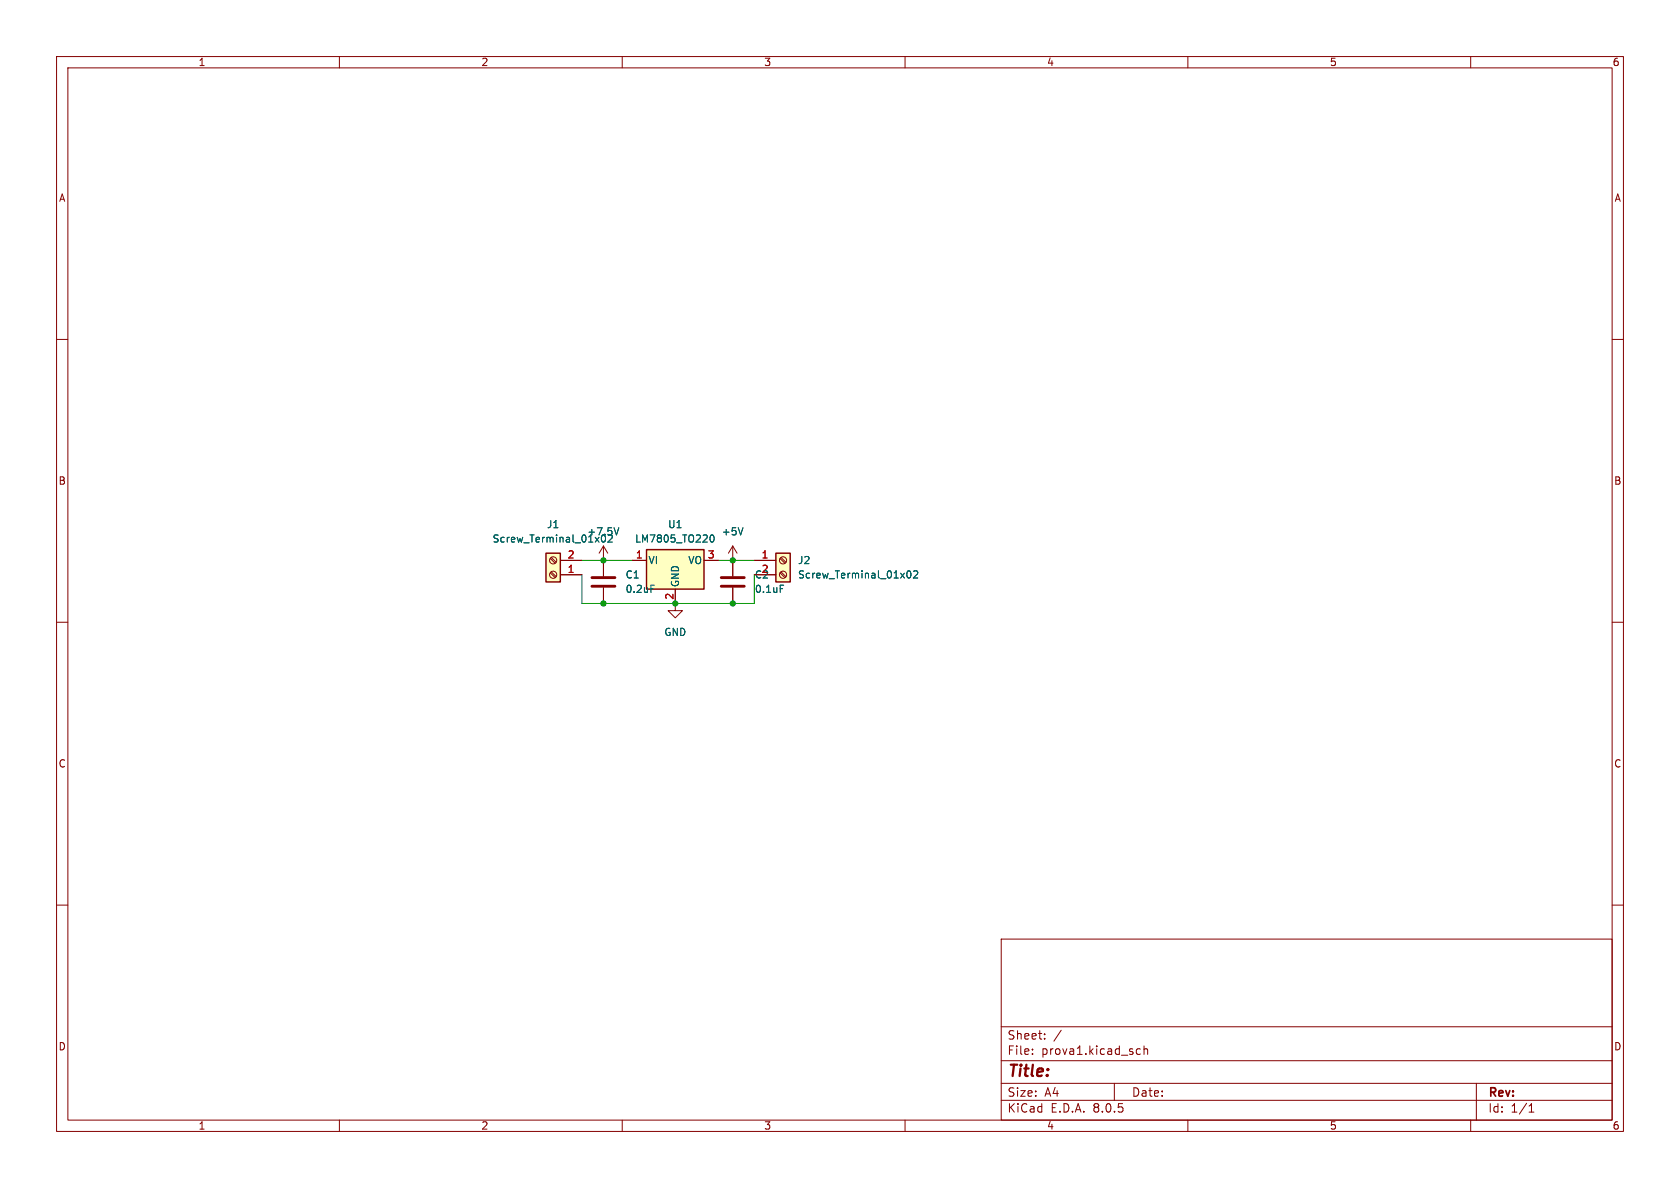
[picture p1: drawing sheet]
<svg xmlns="http://www.w3.org/2000/svg" width="297mm" height="210mm" viewBox="0 0 297 210" stroke-linecap="round" stroke-linejoin="round" font-family="sans-serif">
<g fill="none" stroke="#840000" stroke-width=".18">
<path d="M10 10h277v190h-277zM12 12h273v186h-273zM60 10v2M110 10v2M160 10v2M210 10v2M260 10v2M10 60h2M285 60h2M10 110h2M285 110h2M10 160h2"/>
<path d="M285 160h2M177 166h108v32h-108zM60 198v2M110 198v2M160 198v2M177 194.5h108M177 191.5h108M177 187.5h108M177 181.5h108M182.5 186.3v.1M182.5 185.5v.1M184.7 183.6v.1"/>
<path d="M184.7 182.8v.1M187.6 182.1l-1.3 2M197 191.5v3M200.9 186.1l.3 .3 .4-.1M201.6 185.5l-.4-.1-.3 .3M202.2 185.5l.3-.1 .3 .1 .1 .9M202.2 184.9v1.5M210 198v2M260 198v2M261 191.5v6.5M270.3 196.6h.9M270.3 195.5l.4-.4v1.5"/>
</g>
<path d="M96.5 97.8h2.6v5.1h-2.6z" fill="#ffffc2"/>
<path d="M96.5 97.8h2.6v5.1h-2.6z" fill="none" stroke="#840000" stroke-width=".25"/>
<g fill="none" stroke="#840000" stroke-width=".18">
<path d="M97.3 98.7l.8 .9M97.5 98.6l.8 .8M99.1 99.1h3.8M106.7 99.1v2.8M97.3 101.3l.8 .8M97.5 101.1l.8 .8M99.1 101.6h3.8M106.7 103.9v2.8"/>
<circle cx="97.8" cy="99.1" r=".63"/>
<circle cx="97.8" cy="101.6" r=".63"/>
</g>
<path d="M106.3 95.3l.1 .4 .2 .1 .3-.1 .1-.4M108.2 95.1l-.7 .7h.8M115.1 103.4h.6" fill="none" stroke="#006464" stroke-width=".18"/>
<path d="M104.6 103.6h4.1M104.6 102.1h4.1" fill="none" stroke="#840000" stroke-width=".51"/>
<path d="M114.3 97.2h10.2v6.9h-10.2z" fill="#ffffc2"/>
<path d="M114.3 97.2h10.2v6.9h-10.2z" fill="none" stroke="#840000" stroke-width=".25"/>
<path d="M106.7 99.1h.1M106.7 96.5l-.8 1.3M106.7 96.5v2.6M106.7 96.5l.7 1.3M111.8 99.1h2.5M124.5 99.1h2.5M129.5 99.1v2.8M119.4 104.1v3.9h1.2l-1.2 1.2-1.3-1.2h1.3M129.5 103.9v2.8" fill="none" stroke="#840000" stroke-width=".18"/>
<path d="M109.4 93.3l-.4 1.3M125.6 94.7l.2-.1a.68 .68 0 0 1 .5 .6 .68 .68 0 0 1-.5 .6l-.2-.1-.1-.4zM137.9 103.4h.6" fill="none" stroke="#006464" stroke-width=".18"/>
<path d="M127.5 103.6h4.1M127.5 102.1h4.1" fill="none" stroke="#840000" stroke-width=".51"/>
<path d="M137.2 97.8h2.5v5.1h-2.5z" fill="#ffffc2"/>
<path d="M137.2 97.8h2.5v5.1h-2.5z" fill="none" stroke="#840000" stroke-width=".25"/>
<g fill="none" stroke="#840000" stroke-width=".18">
<path d="M99.1 99.1h3.8M106.7 99.1h.1M106.7 99.1v2.8M111.8 99.1h2.5M124.5 99.1h2.5M129.5 99.1h.1M129.5 96.5l-.7 1.3M129.5 96.5v5.4M129.5 96.5l.8 1.3M133.3 99.1h3.9M137.9 98.7l.9 .9M138.1 98.6l.8 .8"/>
<path d="M99.1 101.6h3.8M106.7 103.9v2.8M119.4 104.1v2.6M129.5 103.9v2.8M133.3 101.6h3.9M137.9 101.3l.9 .8M138.1 101.1l.8 .8"/>
<circle cx="138.4" cy="99.1" r=".63"/>
<circle cx="138.4" cy="101.6" r=".63"/>
</g>
<path d="M106.3 95.3l.1 .4 .2 .1 .3-.1 .1-.4M108.2 95.1l-.7 .7h.8M109.4 93.3l-.4 1.3M125.6 94.7l.2-.1a.68 .68 0 0 1 .5 .6 .68 .68 0 0 1-.5 .6l-.2-.1-.1-.4zM131.4 93.3l-.5 1.3M115.1 103.4h.6M137.9 103.4h.6M160.4 101l.2-.1a.68 .68 0 0 1 .5 .6 .68 .68 0 0 1-.5 .7l-.2-.1-.1-.4zM161.5 101l.5-.1 .2 .4-.7 .9h.7" fill="none" stroke="#006464" stroke-width=".18"/>
<path d="M102.9 99.1h8.9M127 99.1h6.3M102.9 101.6v5.1h30.4v-5.1" fill="none" stroke="#009600" stroke-width=".18"/>
<g fill="#009600" stroke="#009600" stroke-width=".18">
<circle cx="106.7" cy="106.7" r=".46"/>
<circle cx="106.7" cy="99.1" r=".46"/>
<circle cx="119.4" cy="106.7" r=".46"/>
<circle cx="129.5" cy="106.7" r=".46"/>
<circle cx="129.5" cy="99.1" r=".46"/>
</g>
<text font-size="2.8" fill="#840000" x="178" y="190.9">Title:</text>
<g font-size="2.1" fill="#840000">
<text x="178" y="184">Sheet:</text>
<text x="178" y="186.7">File:</text>
<text x="184.1" y="186.7">prova1.kicad_sch</text>
<text x="178" y="196.9">KiCad</text>
<text x="178" y="194.1">Size:</text>
<text x="184.7" y="194.1">A4</text>
<text x="185.7" y="196.9">E.D.A.</text>
<text x="193.3" y="196.9">8.0.5</text>
<text x="200" y="194.1">Date:</text>
<text x="263" y="194.3">Rev:</text>
<text x="263" y="196.9">Id:</text>
<text x="267.1" y="196.9">1/1</text>
</g>
<g font-size="1.8" fill="#840000">
<text x="35" y="11.9">1</text>
<text x="85" y="11.9">2</text>
<text x="135" y="11.9">3</text>
<text x="185" y="11.9">4</text>
<text x="235" y="11.9">5</text>
<text x="285" y="11.9">6</text>
<text x="10.3" y="35.9">A</text>
<text x="285.3" y="35.9">A</text>
<text x="10.3" y="85.9">B</text>
<text x="285.3" y="85.9">B</text>
<text x="119.1" y="106.1" transform="rotate(-90 119.1 106.1)">2</text>
<text x="10.3" y="135.9">C</text>
<text x="285.3" y="135.9">C</text>
<text x="10.3" y="185.9">D</text>
<text x="285.3" y="185.9">D</text>
<text x="35" y="199.9">1</text>
<text x="85" y="199.9">2</text>
<text x="135" y="199.9">3</text>
<text x="185" y="199.9">4</text>
<text x="235" y="199.9">5</text>
<text x="285" y="199.9">6</text>
</g>
<g font-size="1.8" fill="#006464">
<text x="96.6" y="93.6">J1</text>
<text x="103.7" y="94.8">+7.5V</text>
<text x="118" y="93.6">U1</text>
<text x="127.5" y="94.8">+5V</text>
<text x="87" y="96.1">Screw_Terminal_01x02</text>
<text x="112.2" y="96.1">LM7805_TO220</text>
<text x="114.6" y="99.9">VI</text>
<text x="121.6" y="99.9">VO</text>
<text x="141" y="99.9">J2</text>
<text x="110.5" y="102.5">C1</text>
<text x="110.5" y="105">0.2uF</text>
<text x="120.2" y="103.9" transform="rotate(-90 120.2 103.9)">GND</text>
<text x="133.4" y="102.5">C2</text>
<text x="133.4" y="105">0.1uF</text>
<text x="141" y="102.5">Screw_Terminal_01x02</text>
<text x="117.3" y="112.6">GND</text>
</g>
<g font-size="1.8" fill="#a90000">
<text x="100.3" y="101.3">1</text>
<text x="100.3" y="98.8">2</text>
<text x="112.3" y="98.8">1</text>
<text x="125" y="98.8">3</text>
<text x="134.5" y="98.8">1</text>
<text x="134.5" y="101.3">2</text>
</g>
</svg>
